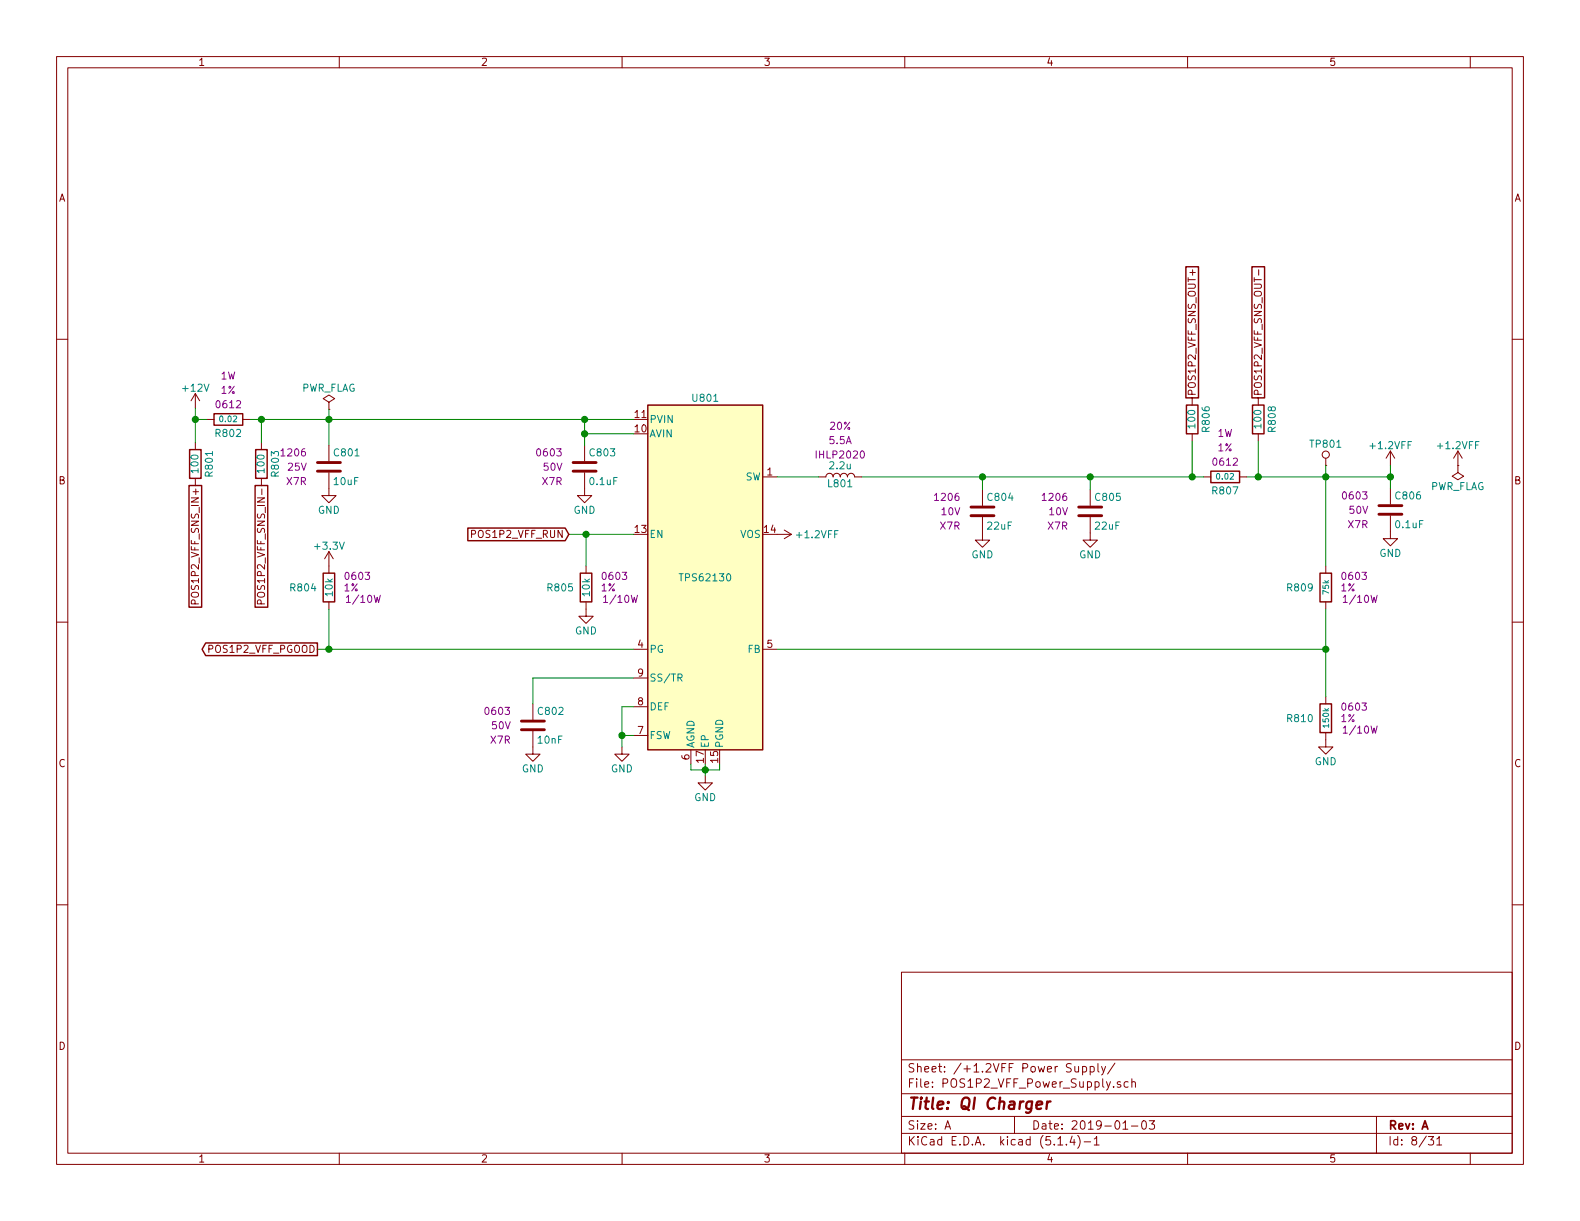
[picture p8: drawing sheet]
<svg xmlns="http://www.w3.org/2000/svg" width="279mm" height="216mm" viewBox="0 0 279 216" stroke-linecap="round" stroke-linejoin="round" font-family="sans-serif">
<g fill="none" stroke="#840000" stroke-width=".18">
<path d="M10 10h259.4v195.9h-259.4zM12 12h255.4v191.9h-255.4zM60 10v2M110 10v2M160 10v2M210 10v2M260 10v2M10 60h2M210.9 47.7v1M222.6 47.7v1M267.4 60h2M34.5 69.6v2.5"/>
<path d="M34.5 78.2v1.3M34.5 69.6l-.7 1.3M34.5 69.6l.8 1.3M36.6 74.2h1.2M42.9 74.2h1.3M46.2 78.2v1.3M58.2 71.1l1-.6-1-.6-1.1 .6 1.1 .6v1.3M58.2 72.4h.1M58.2 78.7v2.8M103.4 78.7v2.8M210.8 70.4v1.2M210.8 76.7v1.3"/>
<path d="M222.5 70.4v1.2M222.5 76.7v1.3M245.9 79.8v2.5M245.9 79.8l-.8 1.2M245.9 79.8l.7 1.2M257.8 79.8l-.8 1.2M257.8 79.8v2.5M257.8 79.8l.8 1.2M34.5 84.6v1.3M46.2 84.6v1.3M58.2 83.6v4h1.2l-1.2 1.3-1.3-1.3h1.3M58.2 97.5l-.8 1.3"/>
<path d="M58.2 97.5v3.8M58.2 97.5l.7 1.3M103.4 83.6v4h1.2l-1.2 1.3-1.3-1.3h1.3M134.9 84.3h2.5M137.4 94.5h2.6M138.7 93.7l1.3 .8M140 94.5l-1.3 .8M144.8 84.3h1.2a.63 .63 0 0 1 .7-.6 .63 .63 0 0 1 .6 .6 .63 .63 0 0 1 .7-.6 .63 .63 0 0 1 .6 .6 .63 .63 0 0 1 .6-.6 .63 .63 0 0 1 .7 .6 .63 .63 0 0 1 .6-.6 .63 .63 0 0 1 .6 .6h1.3M173.7 91.4v4.1h1.3l-1.3 1.3-1.2-1.3h1.2M173.7 86.6v2.8M192.8 91.4v4.1h1.3l-1.3 1.3-1.3-1.3h1.3M192.8 86.6v2.8"/>
<path d="M212.9 84.3h1.2M219.2 84.3h1.3M234.4 82.3h.1M234.4 81v1.3M245.9 91.2v4.1h1.2l-1.2 1.2-1.3-1.2h1.3M245.9 86.4v2.8M257.8 82.3v1.3l1 .6-1 .6-1-.6 1-.6M257.8 82.3h.1M10 110h2M34.5 106.8l-.1-.7h-.4l-.2 .2v.5h1.3M46.2 106.8l-.1-.7h-.5l-.1 .2v.5h1.3M58.2 106.4v1.3"/>
<path d="M103.6 106.4v2.6h1.3l-1.3 1.2-1.2-1.2h1.2M103.6 100.1v1.2M112 114.8h2.6M112 119.9h2.6M134.9 114.8h2.5M234.4 100.1v1.2M234.4 106.4v1.3M267.4 110h2M94.2 129.3v4.1h1.3l-1.3 1.2-1.2-1.2h1.2M94.2 124.5v2.8M110 132.1v1.3h1.3l-1.3 1.2-1.3-1.2h1.3M112 130h2.6"/>
<path d="M112 125h2.6M122.2 132.6v2.5M124.7 137.2v1.2h1.3l-1.3 1.3-1.3-1.3h1.3M234.4 129.5v2.6h1.3l-1.3 1.3-1.2-1.3h1.2M234.4 123.2v1.3M10 160h2M267.4 160h2M159.4 171.9h108v32h-108zM159.4 197.4h108M159.4 193.4h108M159.4 187.4h108M167.1 199.7l.5-1.5 .5 1.5"/>
<path d="M167.2 199.2h.8M179.4 197.4v3M190.1 188.6v.8a.39 .39 0 0 0 .6 0M190.7 188.6v1M191.4 188.6h.5l.3 .2-.1 .6-.2 .2-.5-.1M191.4 188.6v1.5M192.8 188.6h.4l.3 .2-.1 .6-.2 .2-.4-.1M192.8 188.6v1.5M194.2 188.1v1.3l.2 .2M194.8 188.6l.3 1M195.5 188.6l-.5 1.3-.2 .2M197.2 188l-1.3 1.9"/>
<path d="M198.1 191.3a.37 .37 0 0 0-.5 .2v.2l.5 .1 .1 .2-.2 .3-.4-.1M198.6 199.7h.8M199.5 191.3h-.4l-.3 .2 .1 .6 .2 .2 .4-.1M200.1 199.1h1.1M200.2 191.4v-.1a.37 .37 0 0 1 .6 .2v.8M200.2 190.8v1.5M202 198.3l.4-.1a.94 .94 0 0 1 0 1.5 .82 .82 0 0 1-.4-1.4zM203.2 198.2h1l-.5 .6 .4 .1v.6l-.2 .2-.7-.2M243.4 197.4v6.5M60 203.9v2M110 203.9v2M159.4 200.4h108"/>
<path d="M160 203.9v2M187.1 202.5h.8M188.6 202.3v.2M189.6 200.9l-.4 1.1h.9M189.9 201.5v1M190.6 200.8a1.71 1.71 0 0 1 0 2.2M191.7 201.9h1.2M193.5 201.4l.4-.4v1.5M193.5 202.5h.9M210 203.9v2M252.6 201h.9l-.5 .5 .4 .2v.6l-.2 .2-.6-.2M254.1 201.4l.4-.4v1.5"/>
<path d="M254.1 202.5h.8M260 203.9v2"/>
<circle cx="234.4" cy="80.4" r=".63"/>
</g>
<path d="M183.3 195.4l1-.2-.1-.4h-.5l-.4 .2v1l.2 .1 .6-.1M185.2 194.8l-.2 1.3M185.8 194.8a.55 .55 0 0 0-.7 .3" fill="none" stroke="#840000" stroke-width=".41"/>
<path d="M56.1 83.3h4.1M56.1 81.8h4.1M101.3 83.3h4.1M101.3 81.8h4.1M171.7 91.2h4.1M171.7 89.7h4.1M190.8 91.2h4M190.8 89.7h4M243.8 90.9h4.1M243.8 89.4h4.1M92.2 129h4.1M92.2 127.5h4.1" fill="none" stroke="#840000" stroke-width=".51"/>
<path d="M114.6 71.6h20.3v61h-20.3z" fill="#ffffc2" stroke="#ffffc2" stroke-width=".18"/>
<g fill="none" stroke="#840000" stroke-width=".25">
<path d="M209.7 47.2h2.2v23.2h-2.2zM221.4 47.2h2.2v23.2h-2.2zM33.5 79.5h2.1v5.1h-2.1zM37.8 73.2h5.1v2h-5.1zM45.2 79.5h2v5.1h-2zM114.6 71.6h20.3v61h-20.3zM209.8 71.6h2v5.1h-2zM221.5 71.6h2v5.1h-2zM33.4 85.9h2.3v21.5h-2.3zM45.1 85.9h2.2v21.5h-2.2zM82.7 93.4h17.2l.7 1.1-.7 1.1h-17.2zM214.1 83.3h5.1v2h-5.1z"/>
<path d="M36.4 113.7h19.7v2.2h-19.7l-.7-1.1zM57.1 101.3h2.1v5.1h-2.1zM102.6 101.3h2v5.1h-2zM233.4 101.3h2.1v5.1h-2.1zM233.4 124.5h2.1v5h-2.1z"/>
</g>
<path d="M119.9 119.8h.6l.1-.2-.1-.3-.1-.1h-.5v1.2M120.2 119.8l.4 .6" fill="none" stroke="#008484" stroke-width=".18"/>
<g fill="none" stroke="#008400" stroke-width=".18">
<path d="M34.5 74.2h2.1M34.5 72.1v6.1M44.2 74.2h67.8M46.2 74.2v4M58.2 72.4v6.3M103.4 76.7h8.6M103.4 74.2v4.5M210.8 78v6.3M222.5 78v6.3M100.6 94.5h11.4M103.6 94.5v5.6M137.4 84.3h7.4"/>
<path d="M152.4 84.3h60.5M173.7 84.3v2.3M192.8 84.3v2.3M220.5 84.3h25.4M234.4 82.3v17.8M245.9 82.3v4.1M56.1 114.8h55.9M58.2 107.7v7.1M112 119.9h-17.8v4.6M137.4 114.8h97M234.4 107.7v15.5M110 130h2"/>
<path d="M112 125h-2v7.1M122.2 135.1v1h5.1v-1M124.7 135.1v2.1"/>
</g>
<g fill="#008400" stroke="#008400" stroke-width=".25">
<circle cx="210.8" cy="84.3" r=".51"/>
<circle cx="222.5" cy="84.3" r=".51"/>
<circle cx="110" cy="130" r=".51"/>
<circle cx="58.2" cy="74.2" r=".51"/>
<circle cx="103.4" cy="76.7" r=".51"/>
<circle cx="103.6" cy="94.5" r=".51"/>
<circle cx="103.4" cy="74.2" r=".51"/>
<circle cx="245.9" cy="84.3" r=".51"/>
<circle cx="234.4" cy="84.3" r=".51"/>
<circle cx="34.5" cy="74.2" r=".51"/>
<circle cx="46.2" cy="74.2" r=".51"/>
<circle cx="192.8" cy="84.3" r=".51"/>
<circle cx="124.7" cy="136.1" r=".51"/>
<circle cx="173.7" cy="84.3" r=".51"/>
<circle cx="234.4" cy="114.8" r=".51"/>
<circle cx="58.2" cy="114.8" r=".51"/>
</g>
<text font-size="2.8" fill="#840000" x="160.4" y="196.2">Title: QI Charger</text>
<g font-size="2.1" fill="#840000">
<text x="160.4" y="189.6">Sheet: /+1.2VFF Power Supply/</text>
<text x="160.4" y="192.3">File: POS1P2_VFF_Power_Supply.sch</text>
<text x="160.4" y="202.5">KiCad E.D.A. kicad (5.1.4)-1</text>
<text x="160.4" y="199.7">Size: A</text>
<text x="182.4" y="199.7">Date: 2019-01-03</text>
<text x="245.4" y="199.7">Rev: A</text>
<text x="245.4" y="202.5">Id: 8/31</text>
</g>
<g font-size="1.8" fill="#840000">
<text x="35" y="11.6">1</text>
<text x="85" y="11.6">2</text>
<text x="135" y="11.6">3</text>
<text x="185" y="11.6">4</text>
<text x="235" y="11.6">5</text>
<text x="10.4" y="35.6">A</text>
<text x="267.8" y="35.6">A</text>
<text x="211.5" y="70.1" transform="rotate(-90 211.5 70.1)">POS1P2_VFF_SNS_OUT+</text>
<text x="223.1" y="70.1" transform="rotate(-90 223.1 70.1)">POS1P2_VFF_SNS_OUT-</text>
<text x="112.3" y="76.5">10</text>
<text x="112.3" y="73.9">11</text>
<text x="10.4" y="85.6">B</text>
<text x="135.7" y="84.1">1</text>
<text x="267.8" y="85.6">B</text>
<text x="83.8" y="95.1">POS1P2_VFF_RUN</text>
<text x="112.3" y="94.2">13</text>
<text x="135.2" y="94.2">14</text>
<text x="35.2" y="105.7" transform="rotate(-90 35.2 105.7)">POS1P2_VFF_SNS_IN+</text>
<text x="46.9" y="105.3" transform="rotate(-90 46.9 105.3)">POS1P2_VFF_SNS_IN-</text>
<text x="37.1" y="115.4">POS1P2_VFF_PGOOD</text>
<text x="112.8" y="114.6">4</text>
<text x="112.8" y="119.6">9</text>
<text x="135.7" y="114.6">5</text>
<text x="112.8" y="124.7">8</text>
<text x="112.8" y="129.8">7</text>
<text x="10.4" y="135.6">C</text>
<text x="121.9" y="134.3" transform="rotate(-90 121.9 134.3)">6</text>
<text x="124.5" y="134.8" transform="rotate(-90 124.5 134.8)">17</text>
<text x="127" y="134.8" transform="rotate(-90 127 134.8)">15</text>
<text x="267.8" y="135.6">C</text>
<text x="10.4" y="185.6">D</text>
<text x="267.8" y="185.6">D</text>
<text x="35" y="205.5">1</text>
<text x="85" y="205.5">2</text>
<text x="135" y="205.5">3</text>
<text x="185" y="205.5">4</text>
<text x="235" y="205.5">5</text>
</g>
<g font-size="1.8" fill="#008484">
<text x="32.5" y="69.3">+12V</text>
<text x="53.2" y="69.3">PWR_FLAG</text>
<text x="122.6" y="71">U801</text>
<text x="38.3" y="77.3">R802</text>
<text x="114.8" y="77.3">AVIN</text>
<text x="114.8" y="74.8">PVIN</text>
<text x="211.4" y="75.6" transform="rotate(-90 211.4 75.6)">100</text>
<text x="213.9" y="76.3" transform="rotate(-90 213.9 76.3)">R806</text>
<text x="223.1" y="75.6" transform="rotate(-90 223.1 75.6)">100</text>
<text x="225.6" y="76.3" transform="rotate(-90 225.6 76.3)">R808</text>
<text x="35.1" y="83.5" transform="rotate(-90 35.1 83.5)">100</text>
<text x="46.8" y="83.5" transform="rotate(-90 46.8 83.5)">100</text>
<text x="59.2" y="80.7">C801</text>
<text x="104.4" y="80.7">C803</text>
<text x="146.8" y="83">2.2u</text>
<text x="231.9" y="79.2">TP801</text>
<text x="242.5" y="79.4">+1.2VFF</text>
<text x="254.4" y="79.4">+1.2VFF</text>
<text x="37.6" y="84.2" transform="rotate(-90 37.6 84.2)">R801</text>
<text x="49.3" y="84.2" transform="rotate(-90 49.3 84.2)">R803</text>
<text x="59.1" y="85.8">10uF</text>
<text x="104.4" y="85.8">0.1uF</text>
<text x="131.8" y="85">SW</text>
<text x="146.6" y="86.2">L801</text>
<text x="174.8" y="88.6">C804</text>
<text x="193.8" y="88.6">C805</text>
<text x="214.5" y="87.4">R807</text>
<text x="246.9" y="88.3">C806</text>
<text x="252.8" y="86.7">PWR_FLAG</text>
<text x="56.2" y="90.9">GND</text>
<text x="101.4" y="90.9">GND</text>
<text x="114.8" y="95.1">EN</text>
<text x="130.9" y="95.1">VOS</text>
<text x="141.1" y="95.2">+1.2VFF</text>
<text x="174.7" y="93.6">22uF</text>
<text x="193.8" y="93.6">22uF</text>
<text x="246.9" y="93.4">0.1uF</text>
<text x="55.8" y="97.2">+3.3V</text>
<text x="171.8" y="98.7">GND</text>
<text x="190.8" y="98.7">GND</text>
<text x="243.9" y="98.5">GND</text>
<text x="51.5" y="104.6">R804</text>
<text x="58.9" y="105.4" transform="rotate(-90 58.9 105.4)">10k</text>
<text x="97" y="104.6">R805</text>
<text x="104.3" y="105.4" transform="rotate(-90 104.3 105.4)">10k</text>
<text x="120.5" y="102.8">TPS62130</text>
<text x="227.8" y="104.6">R809</text>
<text x="101.7" y="112.2">GND</text>
<text x="114.8" y="115.4">PG</text>
<text x="132.3" y="115.4">FB</text>
<text x="114.8" y="125.6">DEF</text>
<text x="114.8" y="120.5">SS/TR</text>
<text x="95.2" y="131.5">10nF</text>
<text x="95.3" y="126.4">C802</text>
<text x="114.8" y="130.7">FSW</text>
<text x="227.8" y="127.7">R810</text>
<text x="92.3" y="136.6">GND</text>
<text x="108" y="136.6">GND</text>
<text x="122.8" y="132.3" transform="rotate(-90 122.8 132.3)">AGND</text>
<text x="125.3" y="132.3" transform="rotate(-90 125.3 132.3)">EP</text>
<text x="127.9" y="132.3" transform="rotate(-90 127.9 132.3)">PGND</text>
<text x="232.5" y="135.3">GND</text>
<text x="122.8" y="141.7">GND</text>
</g>
<g font-size="1.8" fill="#840084">
<text x="39" y="67.1">1W</text>
<text x="39.1" y="69.6">1%</text>
<text x="38.4" y="72.2">0612</text>
<text x="146.8" y="76">20%</text>
<text x="215.3" y="77.3">1W</text>
<text x="49.9" y="80.7">1206</text>
<text x="51" y="83.2">25V</text>
<text x="95.1" y="80.7">0603</text>
<text x="96.2" y="83.2">50V</text>
<text x="144.6" y="81.1">IHLP2020</text>
<text x="146.7" y="78.5">5.5A</text>
<text x="214.7" y="82.3">0612</text>
<text x="215.4" y="79.8">1%</text>
<text x="50.7" y="85.8">X7R</text>
<text x="95.9" y="85.8">X7R</text>
<text x="165.5" y="88.6">1206</text>
<text x="184.5" y="88.6">1206</text>
<text x="237.6" y="88.3">0603</text>
<text x="166.3" y="93.6">X7R</text>
<text x="166.5" y="91.1">10V</text>
<text x="185.3" y="93.6">X7R</text>
<text x="185.6" y="91.1">10V</text>
<text x="238.4" y="93.4">X7R</text>
<text x="238.7" y="90.9">50V</text>
<text x="60.8" y="104.6">1%</text>
<text x="61.2" y="102.5">0603</text>
<text x="61.7" y="106.6">1/10W</text>
<text x="106.3" y="104.6">1%</text>
<text x="106.7" y="102.5">0603</text>
<text x="107.2" y="106.6">1/10W</text>
<text x="237.1" y="104.6">1%</text>
<text x="237.5" y="102.5">0603</text>
<text x="238" y="106.6">1/10W</text>
<text x="237.5" y="125.7">0603</text>
<text x="86" y="126.4">0603</text>
<text x="86.8" y="131.5">X7R</text>
<text x="87" y="129">50V</text>
<text x="237.1" y="127.7">1%</text>
<text x="238" y="129.7">1/10W</text>
</g>
<g font-size="1.4" fill="#008484">
<text x="39" y="74.6">0.02</text>
<text x="215.3" y="84.8">0.02</text>
<text x="235" y="105" transform="rotate(-90 235 105)">75k</text>
<text x="235" y="128.5" transform="rotate(-90 235 128.5)">150k</text>
</g>
</svg>
